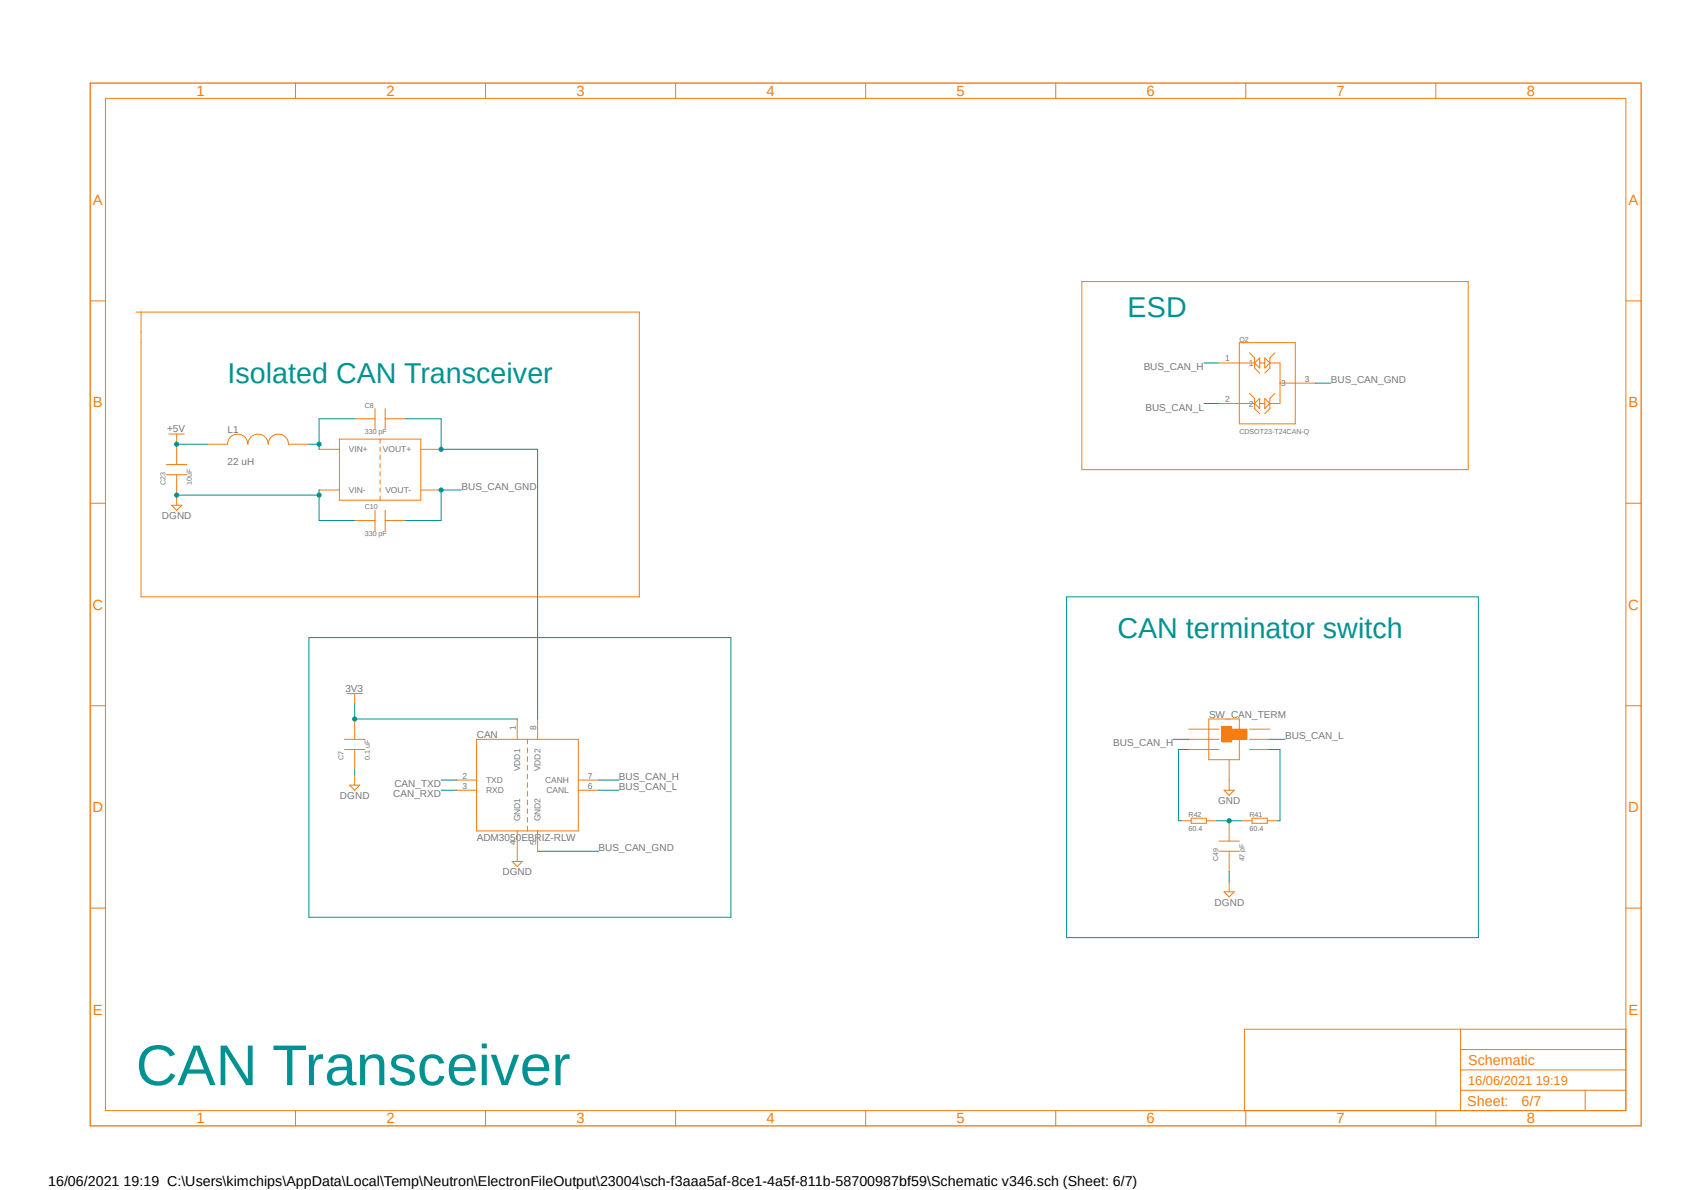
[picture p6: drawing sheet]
<svg xmlns="http://www.w3.org/2000/svg" width="420mm" height="297mm" viewBox="0 0 420 297" stroke-linecap="round" stroke-linejoin="round" font-family="sans-serif">
<path d="M22 20.4l388.2 261.2M410.2 20.4l-388.2 261.2" fill="none" stroke="#fff" stroke-width=".25"/>
<g fill="none" stroke="#f57c10" stroke-width=".25">
<path d="M26.3 24.6h379.7v252.6h-379.7zM73.8 20.7v3.9M121.2 20.7v3.9M168.7 20.7v3.9M216.2 20.7v3.9M263.6 20.7v3.9M311.1 20.7v3.9M358.5 20.7v3.9M22.5 75.1h3.8M34 77.9h125.6v71.1h-124.4v-71.1M270.1 70.3h96.5v46.9h-96.5zM406 75.1h3.8"/>
<path d="M304.4 90.6h8.9M309.5 85.5h13.9v20.3h-13.9zM312 88.1l1.3 1.2v2.6l1.2 1.2M312 98.2l1.3 1.2v2.6l1.2 1.3M313.3 90.6l1.2-1.3v2.6zM314.5 90.6h1.3M315.8 89.3l1.3 1.3-1.3 1.3zM315.8 99.4l1.3 1.3-1.3 1.3zM317.1 90.6h2.5v10.1h-2.5M318.3 88.1l-1.2 1.2v2.6l-1.3 1.2M318.3 98.2l-1.2 1.2v2.6l-1.3 1.3M319.6 95.6h8.9"/>
<path d="M42.2 108.3h3.8M44.1 108.3v2.6M304.4 100.7h8.9M313.3 100.7l1.2-1.3v2.6zM314.5 100.7h1.3M22.5 125.6h3.8M42.8 126.1h2.6l-1.3 1.3zM44.1 123.6v2.5M406 125.6h3.8M22.5 176.1h3.8M86.7 173.1h3.8M88.6 173.1v2.5"/>
<path d="M301.8 179.5h7.7v10.1h-7.7zM406 176.1h3.8M87.3 196h2.5l-1.2 1.2zM88.6 193.4v2.6M296.8 182h7.6M296.8 184.5h7.6M296.8 187.1h7.6M306.9 189.6v5.1M312 182h5.1M312 184.5h5.1M312 187.1h5.1M127.9 215h2.5l-1.2 1.3z"/>
<path d="M129.2 212.5v2.5M22.5 226.7h3.8M406 226.7h3.8M364.7 256.9v20.3M406 256.9h-95.3v20.3M73.8 277.2v3.8M121.2 277.2v3.8M168.7 277.2v3.8M216.2 277.2v3.8M263.6 277.2v3.8M311.1 277.2v3.8M358.5 277.2v3.8"/>
<path d="M364.7 272.1h41.3M364.7 267h41.3M364.7 262h41.3M395.8 272.1v5.1"/>
</g>
<path d="M22.5 20.7h387.3v260.3h-387.3z" fill="none" stroke="#f57c10" stroke-width=".34"/>
<path d="M305 181.4h2.6v3.8h-2.6z" fill-rule="evenodd" fill="#f57c10"/>
<path d="M305 181.4h2.6v3.8h-2.6z" fill="none" stroke="#f57c10" stroke-width=".25"/>
<path d="M307.6 182h3.8v2.5h-3.8z" fill-rule="evenodd" fill="#f57c10"/>
<g fill="none" stroke="#f57c10" stroke-width=".25">
<path d="M41.6 118.5h5.1M41.6 116h5.1M44.1 110.9v5.1M44.1 118.5v5.1M51.7 110.9h5.1a2.54 2.54 0 0 1 2.6-2.5 2.54 2.54 0 0 1 2.5 2.5 2.54 2.54 0 0 1 2.5-2.5 2.54 2.54 0 0 1 2.6 2.5 2.54 2.54 0 0 1 2.5-2.5 2.54 2.54 0 0 1 2.6 2.5h5M79.7 112.1h5.1M84.8 109.6h20.3v15.2h-20.3zM88.6 104.5h5M93.6 102v5.1M94.9 109.6v1.1M94.9 111.6v1.1M94.9 113.7v1"/>
<path d="M94.9 115.7v1.1M94.9 117.7v1M94.9 119.8v1M96.2 104.5h5.1M96.2 102v5.1M105.1 112.1h5.1M79.7 122.3h5.1M88.6 129.9h5M93.6 127.4v5.1M94.9 121.8v1M94.9 123.8v1M96.2 127.4v5.1"/>
<path d="M96.2 129.9h5.1M105.1 122.3h5.1M88.6 179.5v5M129.2 179.5v5M134.2 179.5v5M86 187.1h5.1M86 184.5h5.1M88.6 187.1v5.1M114 197.2h5M114 194.7h5M119 184.5h25.4v22.9h-25.4zM131.7 184.5v1.2"/>
<path d="M131.7 186.7v1.2M131.7 188.8v1.2M131.7 191v1.2M131.7 193.2v1.2M131.7 195.4v1.1M131.7 197.5v1.2M131.7 199.7v1.2M144.4 197.2h5.1M144.4 194.7h5.1M305.6 197.2h2.6l-1.3 1.3zM306.9 194.7v2.5M307.6 182h3.8v2.5h-3.8z"/>
<path d="M129.2 207.4v5.1M131.7 201.9v1.1M131.7 204v1.2M131.7 206.2v1.2M134.2 207.4v5.1M294.9 204.9h2.5M297.4 204.2h3.8v1.3h-3.8zM301.2 204.9h2.5M304.4 212.5h5.1M304.4 209.9h5.1M306.9 204.9v5M306.9 212.5v5.1"/>
<path d="M310.1 204.9h2.5M312.6 204.2h3.8v1.3h-3.8zM316.4 204.9h2.6M305.6 222.6h2.6l-1.3 1.3zM306.9 220v2.6"/>
</g>
<path d="M88.6 192.2v1.2" fill="none" stroke="#009292" stroke-width=".25"/>
<circle cx="44.1" cy="123.6" r=".51" fill="#009292"/>
<g fill="none" stroke="#009292" stroke-width=".25">
<path d="M44.1 123.6h35.6M79.7 122.3v7.6h8.9"/>
<circle cx="44.1" cy="123.6" r=".51"/>
</g>
<circle cx="79.7" cy="123.6" r=".51" fill="#009292"/>
<g fill="none" stroke="#009292" stroke-width=".25">
<path d="M88.6 179.5h40.6M110.2 194.7h3.8M110.2 197.2h3.8M306.9 217.6v2.4"/>
<circle cx="79.7" cy="123.6" r=".51"/>
</g>
<circle cx="88.6" cy="179.5" r=".51" fill="#009292"/>
<g fill="none" stroke="#009292" stroke-width=".25">
<path d="M300.6 90.6h3.8M328.5 95.6h3.8M300.6 100.7h3.8M115.2 122.3h-5v7.6h-8.9M88.6 175.6v3.9M149.5 194.7h5.1M149.5 197.2h5.1M293 184.5h3.8M317.1 184.5h3.8M134.2 212.5h15.3"/>
<circle cx="88.6" cy="179.5" r=".51"/>
</g>
<circle cx="110.1" cy="122.3" r=".51" fill="#009292"/>
<g fill="none" stroke="#009292" stroke-width=".25">
<path d="M44.1 110.9h7.6"/>
<circle cx="110.1" cy="122.3" r=".51"/>
</g>
<circle cx="44.1" cy="110.9" r=".51" fill="#009292"/>
<g fill="none" stroke="#009292" stroke-width=".25">
<path d="M296.8 187.1h-2.5v17.8h.6M317.1 187.1h2.5v17.8h-.6M303.7 204.9h6.4"/>
<circle cx="44.1" cy="110.9" r=".51"/>
</g>
<circle cx="306.9" cy="204.9" r=".51" fill="#009292"/>
<g fill="none" stroke="#009292" stroke-width=".25">
<path d="M77.1 110.9h2.6M88.6 104.5h-8.9v7.6"/>
<circle cx="306.9" cy="204.9" r=".51"/>
</g>
<circle cx="79.7" cy="110.9" r=".51" fill="#009292"/>
<g fill="none" stroke="#009292" stroke-width=".25">
<path d="M101.3 104.5h8.9v7.6h24v67.4"/>
<circle cx="79.7" cy="110.9" r=".51"/>
</g>
<circle cx="110.1" cy="112.1" r=".51" fill="#009292"/>
<g fill="none" stroke="#009292" stroke-width=".25">
<path d="M77.1 159.1h105.4v69.8h-105.4zM266.3 149h102.8v85h-102.8z"/>
<circle cx="110.1" cy="112.1" r=".51"/>
</g>
<text font-size="14.4" fill="#009292" x="34" y="270.8">CAN Transceiver</text>
<g font-size="7.2" fill="#009292">
<text x="281.6" y="79.2">ESD</text>
<text x="56.8" y="95.7">Isolated CAN Transceiver</text>
<text x="279" y="159.1">CAN terminator switch</text>
</g>
<g font-size="3.7" fill="#f57c10">
<text x="49.1" y="24">1</text>
<text x="96.5" y="24">2</text>
<text x="143.9" y="24">3</text>
<text x="191.4" y="24">4</text>
<text x="238.8" y="24">5</text>
<text x="286.3" y="24">6</text>
<text x="333.8" y="24">7</text>
<text x="381.2" y="24">8</text>
<text x="23.2" y="51.1">A</text>
<text x="406.6" y="51.1">A</text>
<text x="23.2" y="101.6">B</text>
<text x="406.6" y="101.6">B</text>
<text x="23.1" y="152.2">C</text>
<text x="406.6" y="152.2">C</text>
<text x="23.1" y="202.7">D</text>
<text x="406.6" y="202.7">D</text>
<text x="23.2" y="253.2">E</text>
<text x="406.6" y="253.2">E</text>
<text x="49.1" y="280.4">1</text>
<text x="96.5" y="280.4">2</text>
<text x="143.9" y="280.4">3</text>
<text x="191.4" y="280.4">4</text>
<text x="238.8" y="280.4">5</text>
<text x="286.3" y="280.4">6</text>
<text x="333.8" y="280.4">7</text>
<text x="381.2" y="280.4">8</text>
</g>
<g font-size="3.6" fill="#f57c10">
<text x="366.6" y="265.8">Schematic</text>
<text x="379.9" y="275.9">6/7</text>
<text x="366.4" y="276.1">Sheet:</text>
</g>
<text font-size="3.6" x="12" y="296">16/06/2021 19:19 C:\Users\kimchips\AppData\Local\Temp\Neutron\ElectronFileOutput\23004\sch-f3aaa5af-8ce1-4a5f-811b-58700987bf59\Schematic v346.sch (Sheet: 6/7)</text>
<text font-size="3.2" fill="#f57c10" x="366.6" y="270.8">16/06/2021 19:19</text>
<g font-size="2.5" fill="#757575">
<text x="285.6" y="92.4">BUS_CAN_H</text>
<text x="332.3" y="95.7">BUS_CAN_GND</text>
<text x="41.7" y="107.8">+5V</text>
<text x="286" y="102.5">BUS_CAN_L</text>
<text x="56.8" y="108.1">L1</text>
<text x="56.8" y="116">22 uH</text>
<text x="115.2" y="122.3">BUS_CAN_GND</text>
<text x="40.4" y="129.5">DGND</text>
<text x="86.2" y="172.6">3V3</text>
<text x="301.9" y="179.2">SW_CAN_TERM</text>
<text x="119" y="184.3">CAN</text>
<text x="320.9" y="184.5">BUS_CAN_L</text>
<text x="278" y="186.3">BUS_CAN_H</text>
<text x="98.5" y="196.5">CAN_TXD</text>
<text x="154.6" y="194.7">BUS_CAN_H</text>
<text x="154.6" y="197.2">BUS_CAN_L</text>
<text x="84.9" y="199.4">DGND</text>
<text x="98.2" y="199">CAN_RXD</text>
<text x="304.2" y="200.7">GND</text>
<text x="119" y="209.9">ADM3050EBRIZ-RLW</text>
<text x="149.5" y="212.5">BUS_CAN_GND</text>
<text x="125.5" y="218.4">DGND</text>
<text x="303.3" y="226">DGND</text>
</g>
<g font-size="2.1" fill="#757575">
<text x="305.9" y="90.2">1</text>
<text x="311.8" y="91.4">1</text>
<text x="325.8" y="95.3">3</text>
<text x="305.9" y="100.4">2</text>
<text x="311.8" y="101.5">2</text>
<text x="319.9" y="96.4">3</text>
<text x="87.1" y="112.9">VIN+</text>
<text x="95.6" y="112.9">VOUT+</text>
<text x="87.1" y="123.1">VIN-</text>
<text x="96.2" y="123.1">VOUT-</text>
<text x="128.8" y="182.2" transform="rotate(-90 128.8 182.2)">1</text>
<text x="133.9" y="182.2" transform="rotate(-90 133.9 182.2)">8</text>
<text x="115.5" y="194.3">2</text>
<text x="115.5" y="196.8">3</text>
<text x="121.4" y="195.5">TXD</text>
<text x="121.4" y="198">RXD</text>
<text x="129.9" y="192.5" transform="rotate(-90 129.9 192.5)">VDD1</text>
<text x="135" y="192.5" transform="rotate(-90 135 192.5)">VDD2</text>
<text x="136.1" y="195.5">CANH</text>
<text x="136.4" y="198">CANL</text>
<text x="146.8" y="196.8">6</text>
<text x="146.8" y="194.3">7</text>
<text x="129.9" y="205" transform="rotate(-90 129.9 205)">GND1</text>
<text x="135" y="205" transform="rotate(-90 135 205)">GND2</text>
<text x="128.8" y="210.9" transform="rotate(-90 128.8 210.9)">4</text>
<text x="133.9" y="210.9" transform="rotate(-90 133.9 210.9)">5</text>
</g>
<g font-size="1.8" fill="#757575">
<text x="309.5" y="85.3">Q2</text>
<text x="91.1" y="101.7">C8</text>
<text x="91.1" y="108.3">330 pF</text>
<text x="309.5" y="108.3">CDSOT23-T24CAN-Q</text>
<text x="41.3" y="121" transform="rotate(-90 41.3 121)">C23</text>
<text x="47.9" y="121" transform="rotate(-90 47.9 121)">10uF</text>
<text x="91.1" y="127.1">C10</text>
<text x="91.1" y="133.7">330 pF</text>
<text x="85.8" y="189.6" transform="rotate(-90 85.8 189.6)">C7</text>
<text x="92.4" y="189.6" transform="rotate(-90 92.4 189.6)">0.1 uF</text>
<text x="296.8" y="204">R42</text>
<text x="312" y="204">R41</text>
<text x="296.8" y="207.4">60.4</text>
<text x="312" y="207.4">60.4</text>
<text x="304.2" y="215" transform="rotate(-90 304.2 215)">C49</text>
<text x="310.7" y="215" transform="rotate(-90 310.7 215)">47 pF</text>
</g>
</svg>
